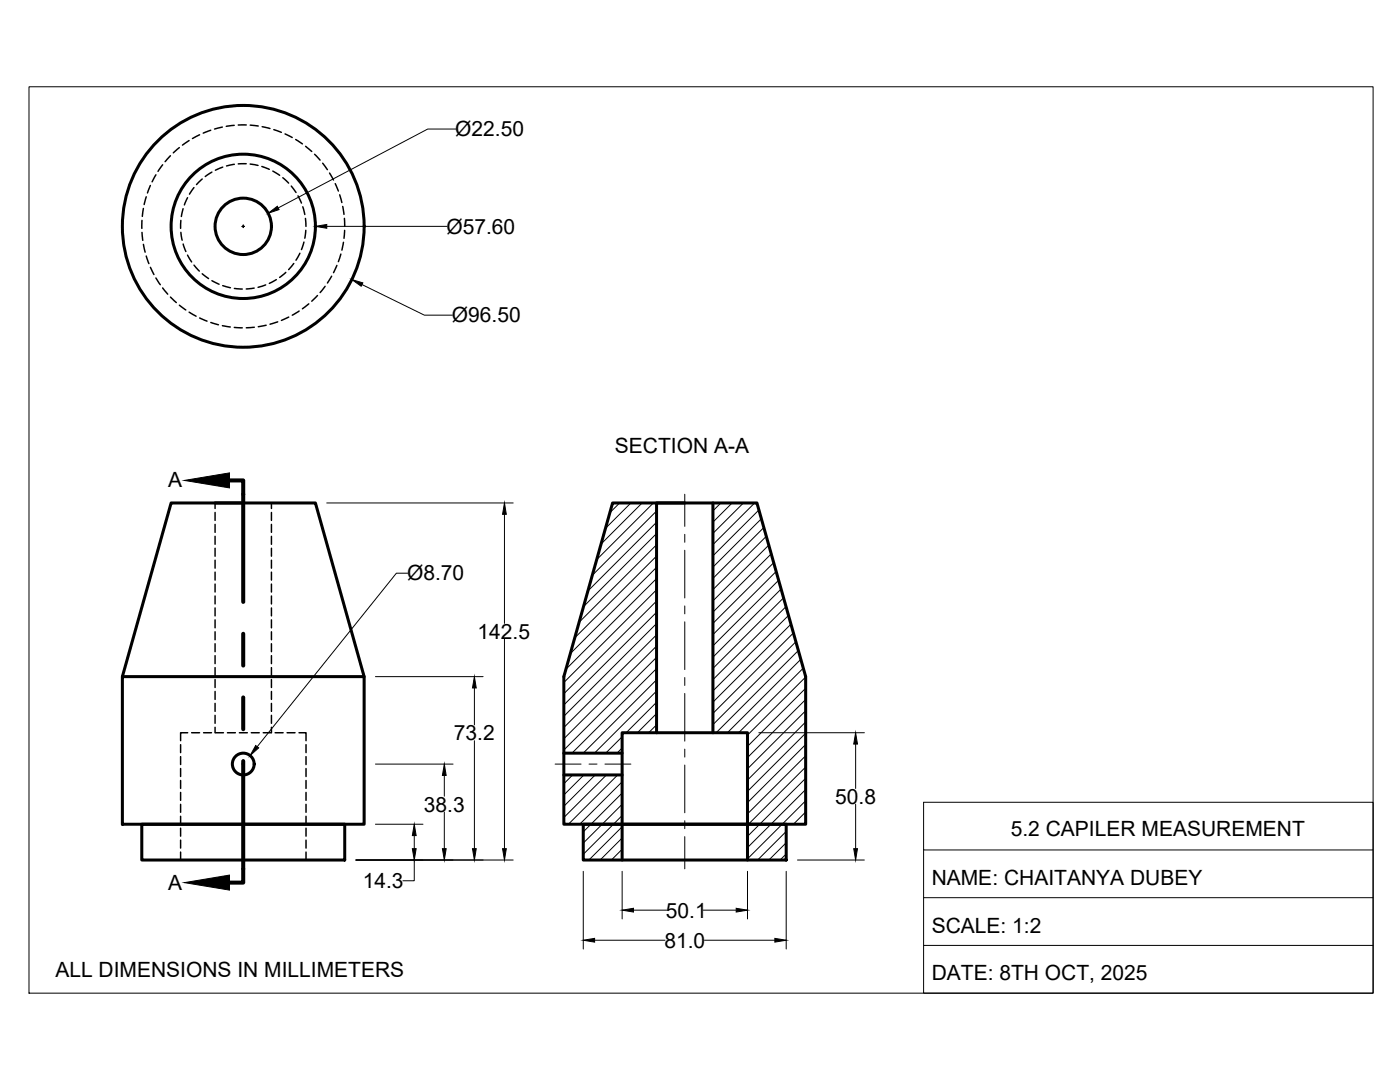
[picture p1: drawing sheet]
<svg xmlns="http://www.w3.org/2000/svg" width="279mm" height="216mm" viewBox="0 0 279 216" stroke-linecap="round" stroke-linejoin="round" font-family="sans-serif">
<!-- layer: 0 -->
<g fill="none" stroke="#000" stroke-width=".6">
<path d="M42.9 100.4h5.6M122.3 100.4h28.8l9.7 34.6v29.5h-48.3v-29.5zM136.7 100.4h-5.7v45.8M142.3 100.4v45.8M24.4 135h48.3v29.5h-48.3zM24.4 135l9.7-34.6h28.8l9.8 34.6M112.5 150.3h11.7M112.5 154.6h11.7M28.3 164.5h40.5v7.1h-40.5zM116.4 164.5h40.5v7.1h-40.5zM124.2 171.6v-25.4h25v25.4"/>
<circle cx="48.5" cy="45.2" r="24.1"/>
<circle cx="48.5" cy="45.2" r="14.4"/>
<circle cx="48.5" cy="45.2" r="5.6"/>
<circle cx="48.5" cy="152.5" r="2.18"/>
</g>
<g fill="none" stroke="#000" stroke-width=".3">
<path d="M29.2 39.3l-.4 1.5M30 37l-.6 1.5M31.1 34.9l-.8 1.4M32.5 32.9l-1 1.3M34 31.1l-1 1.2M35.8 29.5l-1.2 1M37.4 39.4l-.6 1.5M37.7 28l-1.3 1M38.7 37.4l-.9 1.3M39.8 26.9l-1.4 .7M40.4 35.7l-1.2 1.1M42.1 26l-1.5 .6"/>
<path d="M42.3 34.3l-1.3 .9M44.4 25.4l-1.6 .3M44.4 33.3l-1.4 .7M46.7 25l-1.5 .2M46.8 32.8l-1.6 .3M49.1 32.7h-1.6M49.1 24.9h-1.6M49.9 32.7l1.6 .3M49.9 25l1.6 .1M52.3 33.2l1.4 .6M52.3 25.3l1.6 .3M54.4 34.1l1.4 .9"/>
<path d="M54.6 25.9l1.6 .5M56.4 35.5l1.2 1M56.9 26.7l1.4 .7M58.1 37.1l1 1.3M59 27.8l1.4 .9M59.5 39.1l.7 1.4M61 29.2l1.2 1M62.8 30.8l1.1 1.2M64.4 32.6l.9 1.3M65.8 34.5l.8 1.4M66.9 36.6l.6 1.5M67.8 38.9l.4 1.5"/>
<path d="M28.3 44v1.6M28.3 46.4l.2 1.6M28.6 41.6l-.2 1.6M28.6 48.8l.4 1.5M29.2 51.1l.5 1.5M30 53.3l.7 1.5M31.1 55.5l.9 1.3M32.5 57.5l1 1.2M34 59.3l1.2 1.1M36.1 44l-.1 1.6M36.1 46.4l.3 1.5M36.5 41.6l-.3 1.6"/>
<path d="M36.6 48.7l.5 1.5M37.4 50.9l.8 1.4M38.7 52.9l1.1 1.2M40.4 54.6l1.2 1M42.3 56l1.4 .7M44.5 57l1.5 .4M46.8 57.6l1.6 .1M50.7 57.5l-1.6 .2M53 56.9l-1.5 .4M55.1 55.8l-1.4 .7M57 54.4l-1.2 1M58.6 52.6l-1 1.2"/>
<path d="M59.8 50.5l-.7 1.4M60.4 41.3l.4 1.5M60.7 48.3l-.5 1.5M61 43.6l.1 1.6M61 46l-.2 1.5M63.4 59l-1.2 1.1M64.9 57.1l-1 1.3M66.2 55.1l-.9 1.4M67.2 53l-.6 1.4M68 50.7l-.5 1.5M68.4 41.2l.3 1.6M68.5 48.3l-.3 1.6"/>
<path d="M68.7 43.6l.1 1.6M68.8 46l-.1 1.6M35.8 60.9l1.3 .9M37.7 62.3l1.4 .8M39.8 63.4l1.5 .7M42.1 64.3l1.5 .5M44.4 65l1.6 .2M46.8 65.3l1.6 .1M50.8 65.3l-1.6 .1M53.1 64.9l-1.6 .3M55.4 64.2l-1.5 .5M57.6 63.3l-1.4 .6"/>
<path d="M59.7 62.1l-1.4 .8M61.6 60.6l-1.2 1M42.9 100.4v1.1M42.9 102.3v1.5M42.9 104.6v1.6M42.9 107v1.6M42.9 109.4v1.6M42.9 111.8v1.6M42.9 114.2v1.5M42.9 116.5v1.6M42.9 118.9v1.6M54.2 100.4v1.1"/>
<path d="M54.2 102.3v1.5M54.2 104.6v1.6M54.2 107v1.6M54.2 109.4v1.6M54.2 111.8v1.6M54.2 114.2v1.5M54.2 116.5v1.6M54.2 118.9v1.6M42.9 121.3v1.6M42.9 123.7v1.6M42.9 126.1v1.6M42.9 128.4v1.6"/>
<path d="M42.9 130.8v1.6M42.9 133.2v1.6M42.9 135.6v1.6M42.9 138v1.6M54.2 121.3v1.6M54.2 123.7v1.6M54.2 126.1v1.6M54.2 128.4v1.6M54.2 130.8v1.6M54.2 133.2v1.6M54.2 135.6v1.6M54.2 138v1.6"/>
<path d="M36 148.6v1.6M36 151v1.6M36 153.4v1.5M36 155.7v1.6M36 158.1v1.6M37.5 146.2h-1.5v1.6M38.2 146.2h1.6M40.6 146.2h1.6M42.9 140.4v1.5M42.9 142.7v1.6M42.9 145.1v1.1M43 146.2h1.6"/>
<path d="M45.4 146.2h1.6M47.8 146.2h1.6M50.2 146.2h1.5M52.5 146.2h1.6M54.2 140.4v1.5M54.2 142.7v1.6M54.2 145.1v1.1M54.9 146.2h1.6M57.3 146.2h1.6M59.7 146.2h1.4v1.6M61.1 148.6v1.6M61.1 151v1.6"/>
<path d="M61.1 153.4v1.5M61.1 155.7v1.6M61.1 158.1v1.6M36 160.5v1.6M36 162.9v1.6M36 165.3v1.5M36 167.6v1.6M36 170v1.6M61.1 160.5v1.6M61.1 162.9v1.6M61.1 165.3v1.5M61.1 167.6v1.6"/>
<path d="M61.1 170v1.6"/>
</g>
<path d="M45.8 95.9h2.7v24.2M48.5 126.5v6.3M48.5 139.2v6.3M48.5 151.9v24.2h-2.7" fill="none" stroke="#000" stroke-width=".8"/>
<g fill="none" stroke="#000" stroke-width=".2">
<path d="M5.8 17.3h268.2v180.9h-268.2zM91 25.7h-5.6l-29.9 15.8M48.3 45.2h.5M48.5 44.9v.5M53.5 42.5l1.8-1.3 .4 .6zM62.9 45.2l2.3-.4v.8zM65.2 45.2h24M70.2 55.8l2.2 .6-.3 .7zM72.2 56.8l12.5 6.1h5.6M36.8 95.9l9-1.5v3zM136.7 98.6v6.4M65.2 100.4h37.2"/>
<path d="M81.4 114.4h-2.3l-27.8 34.6M100.7 100.4l.3 2.2h-.7zM100.7 102.6v21.8M123.7 100.4l-2 1.9M125.9 100.4l-5.1 5M128.2 100.4l-8.2 8.2M130.4 100.4l-11.3 11.3M131 102l-12.8 12.8M131 104.2l-13.7 13.7M131 106.5l-14.5 14.5M131 108.7l-15.4 15.5M131 111l-16.3 16.3"/>
<path d="M131 113.2l-17.2 17.2M131 115.4l-18 18.1M131 117.7l-18.5 18.5M131 119.9l-18.5 18.5M136.7 106.6v1.6M136.7 109.8v9.5M143.9 100.4l-1.6 1.5M146.1 100.4l-3.8 3.8M148.4 100.4l-6.1 6M150.6 100.4l-8.3 8.3M151.5 101.8l-9.2 9.1M151.9 103.5l-9.6 9.7"/>
<path d="M152.4 105.3l-10.1 10.1M152.9 107l-10.6 10.7M153.4 108.8l-11.1 11.1M153.9 110.5l-11.6 11.7M154.4 112.3l-12.1 12.1M154.9 114l-12.6 12.6M155.4 115.8l-13.1 13.1M155.9 117.5l-13.6 13.6M156.4 119.3l-14.1 14.1M74.9 135h21.5M94.7 135l.3 2.3h-.7zM94.7 137.3v7.3"/>
<path d="M100.7 127.6v41.7M131 122.2l-18.5 18.5M131 124.4l-18.5 18.5M131 126.7l-18.5 18.5M131 128.9l-18.5 18.5M131 131.2l-18.5 18.5M131 133.4l-16.9 16.9M131 135.6l-14.6 14.7M131 137.9l-12.4 12.4M136.7 120.9v1.6M136.7 124.1v9.5M136.7 135.2v1.6"/>
<path d="M136.7 138.4v9.5M156.9 121l-14.6 14.6M157.4 122.8l-15.1 15.1M157.8 124.5l-15.5 15.6M158.3 126.3l-16 16.1M158.8 128.1l-16.5 16.5M159.3 129.8l-16.4 16.4M159.8 131.6l-14.6 14.6M160.3 133.3l-12.9 12.9M160.8 135.1l-11.6 11.6M160.8 137.3l-11.6 11.6M160.8 139.6l-11.6 11.6"/>
<path d="M48.3 152.5h.5M48.5 152.2v.5M48.5 152.9v3.5M51 148.8l.6 .4-1.7 1.6zM74.9 152.5h15.5M88.7 152.5l.3 2.2h-.7zM88.7 154.7v4.2M94.7 147.8v21.5M110.8 152.5h5.2M114.3 154.6l-1.8 1.8M116.5 154.6l-4 4M117.6 152.5h1.5"/>
<path d="M118.8 154.6l-6.3 6.3M120.7 152.5h5.2M121 154.6l-8.5 8.5M123.3 154.6l-9.9 9.9M124.2 147l-3.3 3.3M124.2 149.3l-1.1 1M124.2 156l-8.5 8.5M124.2 158.2l-7.8 7.8M131 140.1l-6 6.1M131 142.4l-3.8 3.8M131 144.6l-1.5 1.6M136.7 149.5v1.6"/>
<path d="M136.7 152.7v9.5M151.4 146.2h21.1M160.8 153l-11.6 11.6M160.8 155.3l-11.6 11.6M160.8 157.5l-11.6 11.6M160.8 159.8l-11.6 11.6M160.8 141.8l-11.6 11.6M160.8 144.1l-11.6 11.6M160.8 146.3l-11.6 11.6M160.8 148.6l-11.6 11.6M160.8 150.8l-11.6 11.6M170.8 146.2l.3 2.3h-.7z"/>
<path d="M170.8 148.5v8.8M36.8 176.1l9-1.5v3zM71 171.6h31.4M74.9 164.5h9.5M82.3 169.3h.8l-.4 2.3zM82.7 164.5l.4 2.2h-.8zM82.7 171.6v4.1h-2.3M82.7 166.7v2.6M88.3 169.3h.7l-.3 2.3zM88.7 162v7.3M94.3 169.3h.7l-.3 2.3zM100.3 169.3h.7l-.3 2.3z"/>
<path d="M116.4 173.9v15.5M124.2 160.5l-7.8 7.7M124.2 162.7l-7.8 7.8M124.2 165l-6.7 6.6M124.2 167.2l-4.4 4.4M124.2 169.5l-2.2 2.1M124.2 173.9v9.5M136.7 163.8v1.6M136.7 166.9v6.5M149.2 173.9v9.5M156.9 165.9l-5.7 5.7M156.9 168.1l-3.5 3.5"/>
<path d="M156.9 170.4l-1.2 1.2M156.9 173.9v15.5M159.2 171.6h13.3M160.8 162l-2.5 2.5M160.8 164.3l-.2 .2M170.4 169.3h.7l-.3 2.3zM170.8 160.5v8.8M184.3 169.6v28.6h89.7v-38.1h-89.7v9.5h89.7M184.3 179.1h89.7M116.4 187.6l2.3-.4v.8zM118.7 187.6h14M124.2 181.6l2.2-.4v.8z"/>
<path d="M126.4 181.6h6.6M140.3 181.6h6.6M140.6 187.6h14M146.9 181.2l2.3 .4-2.3 .4zM154.6 187.2l2.3 .4-2.3 .4zM184.3 188.6h89.7"/>
</g>
<g fill="#000">
<path d="M53.5 42.5l1.8-1.3 .4 .6zM62.9 45.2l2.3-.4v.8zM70.2 55.8l2.2 .6-.3 .7zM36.8 95.9l9-1.5v3zM100.7 100.4l.3 2.2h-.7zM94.7 135l.3 2.3h-.7zM51 148.8l.6 .4-1.7 1.6zM88.7 152.5l.3 2.2h-.7zM170.8 146.2l.3 2.3h-.7zM36.8 176.1l9-1.5v3zM82.3 169.3h.8l-.4 2.3zM82.7 164.5l.4 2.2h-.8z"/>
<path d="M88.3 169.3h.7l-.3 2.3zM94.3 169.3h.7l-.3 2.3zM100.3 169.3h.7l-.3 2.3zM170.4 169.3h.7l-.3 2.3zM116.4 187.6l2.3-.4v.8zM124.2 181.6l2.2-.4v.8zM146.9 181.2l2.3 .4-2.3 .4zM154.6 187.2l2.3 .4-2.3 .4z"/>
</g>
<g font-size="4.2">
<text x="90.8" y="27.2">Ø22.50</text>
<text x="89.1" y="46.6">Ø57.60</text>
<text x="90.2" y="64.3">Ø96.50</text>
<text x="122.7" y="90.4">SECTION A-A</text>
<text x="33.5" y="97.2">A</text>
<text x="81.2" y="115.8">Ø8.70</text>
<text x="95.3" y="127.5">142.5</text>
<text x="90.6" y="147.7">73.2</text>
<text x="84.6" y="161.9">38.3</text>
<text x="166.7" y="160.4">50.8</text>
<text x="201.7" y="166.9">5.2 CAPILER MEASUREMENT</text>
<text x="33.5" y="177.5">A</text>
<text x="72.4" y="177.2">14.3</text>
<text x="185.9" y="176.6">NAME: CHAITANYA DUBEY</text>
<text x="132.9" y="183.1">50.1</text>
<text x="132.6" y="189.1">81.0</text>
<text x="185.9" y="186.1">SCALE: 1:2</text>
<text x="11" y="195">ALL DIMENSIONS IN MILLIMETERS</text>
<text x="185.9" y="195.6">DATE: 8TH OCT, 2025</text>
</g>
</svg>
